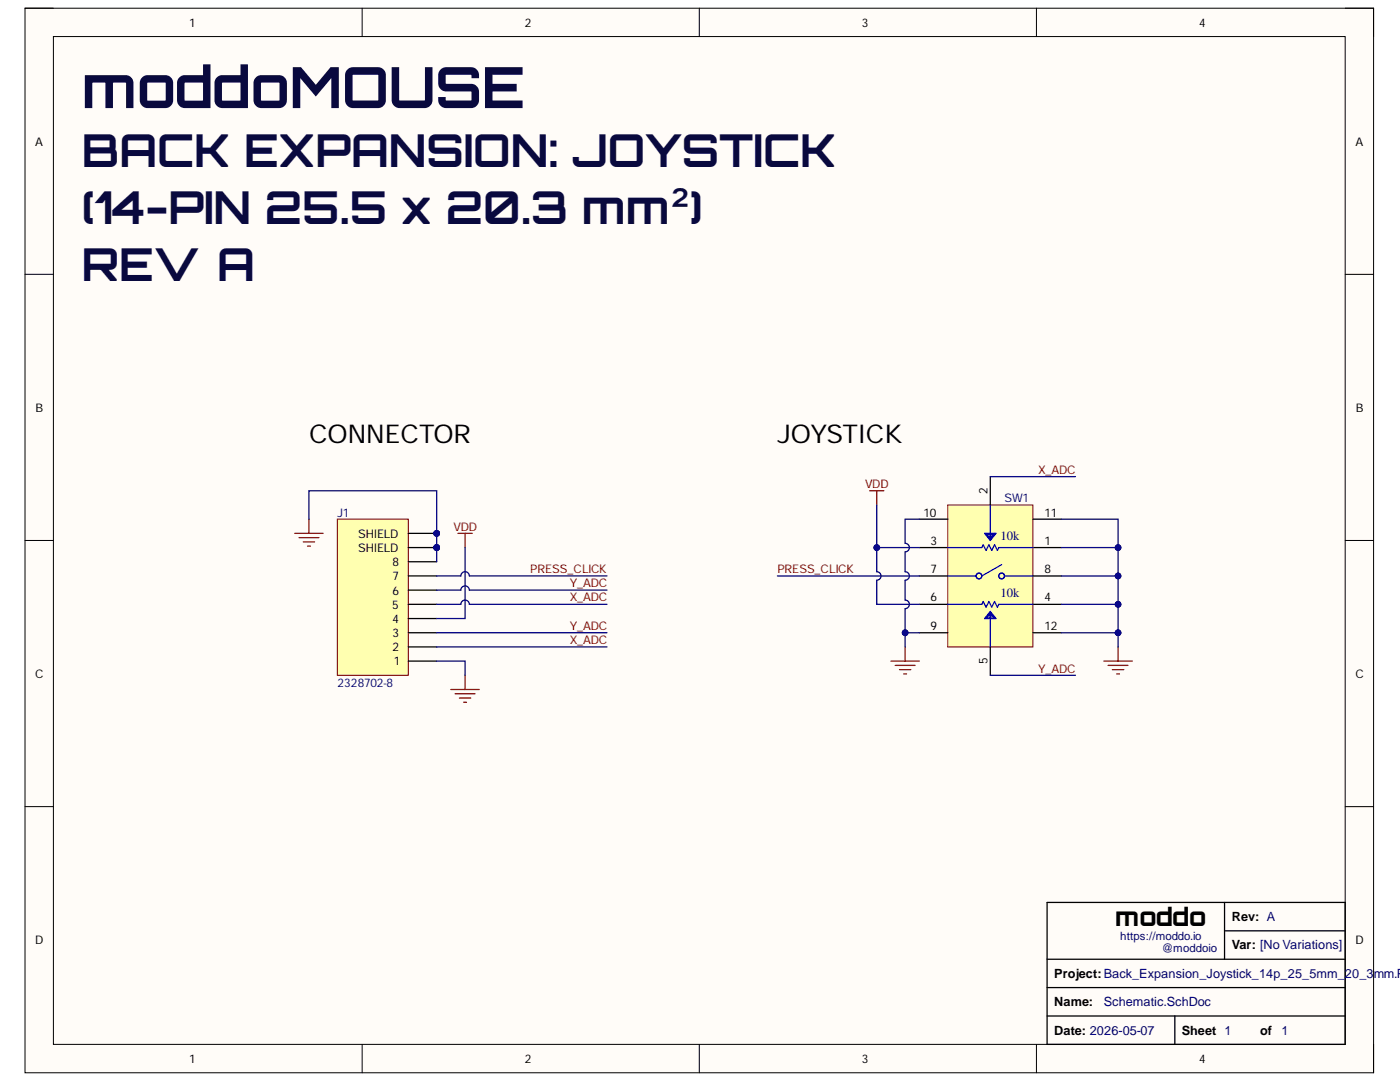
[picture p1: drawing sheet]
<svg xmlns="http://www.w3.org/2000/svg" width="279mm" height="216mm" viewBox="0 0 279 216" stroke-linecap="round" stroke-linejoin="round" font-family="sans-serif">
<path d="M5 1.6h269.1v212.5h-269.1z" fill-rule="evenodd" fill="#fffcf8"/>
<path d="M5 1.6h269.1v212.5h-269.1z" fill="none" stroke="#000" stroke-width=".2"/>
<path d="M10.7 7.3h257.8v201.1h-257.8z" fill-rule="evenodd" fill="#fffcf8"/>
<g fill="none" stroke="#000" stroke-width=".2">
<path d="M5 1.6h5.7M10.7 7.3h257.8v201.1h-257.8zM72.3 1.6v5.7M139.6 1.6v5.7M206.8 1.6v5.7M268.5 1.6h5.6v5.7M5 54.7h5.7M268.5 54.7h5.6M5 107.8h5.7M268.5 107.8h5.6M5 161h5.7M268.5 161h5.6"/>
<path d="M72.3 208.4v5.7M139.6 208.4v5.7M206.8 208.4v5.7M274.1 208.4v5.7"/>
</g>
<path d="M209 180.1h59.5v28.3h-59.5zM209 197.1h59.5M209 191.4h59.5M244.4 180.1v11.3M244.4 185.7h24.1M209 202.7h59.5M234.5 202.7v5.7" fill="none" stroke="#000" stroke-width=".25"/>
<path d="M90 137.6h5.6M90.8 138.4h4M91.7 139.3h2.2M92.8 134.7v2.9M92.5 140.1h.6" fill="none" stroke="#800000" stroke-width=".25"/>
<circle cx="87.1" cy="109.3" r=".57" fill="#000080"/>
<circle cx="87.1" cy="109.3" r=".57" fill="none" stroke="#000080" stroke-width=".2"/>
<circle cx="87.1" cy="106.4" r=".57" fill="#000080"/>
<circle cx="87.1" cy="106.4" r=".57" fill="none" stroke="#000080" stroke-width=".2"/>
<path d="M67.3 103.6h14.2v31.1h-14.2z" fill-rule="evenodd" fill="#ffffb0"/>
<path d="M67.3 103.6h14.2v31.1h-14.2z" fill="none" stroke="#800000" stroke-width=".2"/>
<path d="M81.5 117.8h5.6M81.5 114.9h5.6M81.5 112.1h5.6M81.5 109.3h5.6M81.5 131.9h5.6M81.5 129.1h5.6M81.5 126.3h5.6M81.5 123.4h5.6M81.5 120.6h5.6" fill="none" stroke="#000" stroke-width=".25"/>
<circle cx="87.1" cy="109.3" r=".57" fill="#000080"/>
<circle cx="87.1" cy="109.3" r=".57" fill="none" stroke="#000080" stroke-width=".2"/>
<path d="M81.5 106.4h5.6" fill="none" stroke="#000" stroke-width=".25"/>
<circle cx="87.1" cy="106.4" r=".57" fill="#000080"/>
<circle cx="87.1" cy="106.4" r=".57" fill="none" stroke="#000080" stroke-width=".2"/>
<path d="M58.8 106.4h5.7M59.7 107.3h3.9M60.5 108.1h2.3M61.4 109h.5M61.7 103.6v2.8M91.4 106.4h2.8M92.8 106.4v2.9" fill="none" stroke="#800000" stroke-width=".25"/>
<path d="M183.5 109.3h5.6M206.1 109.3h5.7" fill="none" stroke="#000" stroke-width=".25"/>
<path d="M189.1 100.8h17v28.3h-17z" fill-rule="evenodd" fill="#ffffb0"/>
<path d="M189.1 100.8h17v28.3h-17z" fill="none" stroke="#800000" stroke-width=".2"/>
<g fill="none" stroke="#00f" stroke-width=".25">
<path d="M189.1 114.9h5.7M189.1 109.3h6.8l.3-.6 .6 1.1 .6-1.1 .5 1.1 .6-1.1 .6 1.1 .2-.5h6.8M196.5 106.4h2.3l-1.2 1.4zM196.8 106.7h1.7M196.8 106.4l.8 1.2 .9-1.2M197.1 107h1.1M197.4 107.3h.5M197.6 100.8v7M199.9 112.7l-4 2.2M200.5 114.9h5.6M189.1 120.6h6.8l.3-.6 .6 1.2 .6-1.2 .5 1.2 .6-1.2 .6 1.2 .2-.6h6.8M196.8 123.1h1.7"/>
<path d="M196.8 123.4l.8-1.1 .9 1.1M197.1 122.9h1.1M197.4 122.6h.5M197.6 122v7.1M197.6 122l1.2 1.4h-2.3z"/>
<circle cx="195.4" cy="114.9" r=".57"/>
<circle cx="199.9" cy="114.9" r=".57"/>
</g>
<path d="M197.6 95.1v5.7M183.5 103.6h5.6M183.5 114.9h5.6M206.1 103.6h5.7M206.1 114.9h5.7M183.5 120.6h5.6M183.5 126.3h5.6M197.6 129.1v5.6M206.1 120.6h5.7M206.1 126.3h5.7" fill="none" stroke="#000" stroke-width=".25"/>
<path d="M173.6 97.9h2.8M175 97.9v2.9M177.8 131.9h5.7M178.7 132.8h3.9M179.5 133.6h2.3M180.4 134.5h.5M180.6 129.1v2.8M220.3 131.9h5.7M221.2 132.8h3.9M222 133.6h2.3M222.9 134.5h.5M223.1 129.1v2.8" fill="none" stroke="#800000" stroke-width=".25"/>
<path d="M61.7 103.6v-5.7h25.4v11.4M87.1 131.9h5.7v2.8" fill="none" stroke="#000080" stroke-width=".25"/>
<circle cx="87.1" cy="106.4" r=".57" fill="#000080"/>
<circle cx="87.1" cy="106.4" r=".57" fill="none" stroke="#000080" stroke-width=".2"/>
<circle cx="87.1" cy="109.3" r=".57" fill="#000080"/>
<circle cx="87.1" cy="109.3" r=".57" fill="none" stroke="#000080" stroke-width=".2"/>
<path d="M87.1 117.8h4.9a.85 .85 0 0 1 .8-.9 .85 .85 0 0 1 .9 .9h27.4M87.1 114.9h4.9a.85 .85 0 0 1 .8-.8 .85 .85 0 0 1 .9 .8h27.4M87.1 109.3v2.8M92.8 109.3v14.1h-5.7M87.1 120.6h4.9a.85 .85 0 0 1 .8-.9 .85 .85 0 0 1 .9 .9h27.4M87.1 126.3h34M87.1 129.1h34" fill="none" stroke="#000080" stroke-width=".25"/>
<circle cx="87.1" cy="109.3" r=".57" fill="#000080"/>
<circle cx="87.1" cy="109.3" r=".57" fill="none" stroke="#000080" stroke-width=".2"/>
<path d="M211.8 126.3h11.3v2.8" fill="none" stroke="#000080" stroke-width=".25"/>
<circle cx="223.1" cy="126.3" r=".57" fill="#000080"/>
<circle cx="223.1" cy="126.3" r=".57" fill="none" stroke="#000080" stroke-width=".2"/>
<path d="M211.8 120.6h11.3v5.7" fill="none" stroke="#000080" stroke-width=".25"/>
<circle cx="223.1" cy="120.6" r=".57" fill="#000080"/>
<circle cx="223.1" cy="120.6" r=".57" fill="none" stroke="#000080" stroke-width=".2"/>
<circle cx="223.1" cy="126.3" r=".57" fill="#000080"/>
<circle cx="223.1" cy="126.3" r=".57" fill="none" stroke="#000080" stroke-width=".2"/>
<path d="M211.8 109.3h11.3v11.3" fill="none" stroke="#000080" stroke-width=".25"/>
<circle cx="223.1" cy="109.3" r=".57" fill="#000080"/>
<circle cx="223.1" cy="109.3" r=".57" fill="none" stroke="#000080" stroke-width=".2"/>
<circle cx="223.1" cy="114.9" r=".57" fill="#000080"/>
<circle cx="223.1" cy="114.9" r=".57" fill="none" stroke="#000080" stroke-width=".2"/>
<circle cx="223.1" cy="120.6" r=".57" fill="#000080"/>
<circle cx="223.1" cy="120.6" r=".57" fill="none" stroke="#000080" stroke-width=".2"/>
<path d="M211.8 114.9h11.3" fill="none" stroke="#000080" stroke-width=".25"/>
<circle cx="223.1" cy="114.9" r=".57" fill="#000080"/>
<circle cx="223.1" cy="114.9" r=".57" fill="none" stroke="#000080" stroke-width=".2"/>
<path d="M155.1 114.9h28.4M175 100.8v8.5h8.5" fill="none" stroke="#000080" stroke-width=".25"/>
<circle cx="175" cy="109.3" r=".57" fill="#000080"/>
<circle cx="175" cy="109.3" r=".57" fill="none" stroke="#000080" stroke-width=".2"/>
<path d="M175 109.3v4.8a.85 .85 0 0 1 .8 .8 .85 .85 0 0 1-.8 .9v4.8h8.5" fill="none" stroke="#000080" stroke-width=".25"/>
<circle cx="175" cy="109.3" r=".57" fill="#000080"/>
<circle cx="175" cy="109.3" r=".57" fill="none" stroke="#000080" stroke-width=".2"/>
<path d="M183.5 103.6h-2.9v4.8a.85 .85 0 0 1 .9 .9 .85 .85 0 0 1-.9 .8v4a.85 .85 0 0 1 .9 .8 .85 .85 0 0 1-.9 .9v3.9a.85 .85 0 0 1 .9 .9 .85 .85 0 0 1-.9 .8v7.7" fill="none" stroke="#000080" stroke-width=".25"/>
<circle cx="180.6" cy="126.3" r=".57" fill="#000080"/>
<circle cx="180.6" cy="126.3" r=".57" fill="none" stroke="#000080" stroke-width=".2"/>
<path d="M180.6 126.3h2.9" fill="none" stroke="#000080" stroke-width=".25"/>
<circle cx="180.6" cy="126.3" r=".57" fill="#000080"/>
<circle cx="180.6" cy="126.3" r=".57" fill="none" stroke="#000080" stroke-width=".2"/>
<path d="M211.8 103.6h11.3v5.7" fill="none" stroke="#000080" stroke-width=".25"/>
<circle cx="223.1" cy="109.3" r=".57" fill="#000080"/>
<circle cx="223.1" cy="109.3" r=".57" fill="none" stroke="#000080" stroke-width=".2"/>
<path d="M197.6 95.1h17M197.6 134.7h17" fill="none" stroke="#000080" stroke-width=".25"/>
<text font-size="11.3" fill="#09093e" x="16.3" y="21.6">moddoMOUSE</text>
<g font-size="9" fill="#09093e">
<text x="16.3" y="33.4">BACK EXPANSION: JOYSTICK</text>
<text x="16.3" y="44.7">(14-PIN 25.5 x 20.3 mm²)</text>
<text x="16.3" y="56.1">REV A</text>
</g>
<g font-size="5.2">
<text x="61.7" y="88.3">CONNECTOR</text>
<text x="155.1" y="88.3">JOYSTICK</text>
</g>
<text font-size="5" x="222.6" y="184.8">moddo</text>
<g font-size="2.5" fill="#000080">
<text x="199.6" y="107.8">10k</text>
<text x="199.6" y="119.2">10k</text>
<text x="274.2" y="195.1">mm.P</text>
<text x="220.3" y="200.8">Schematic.SchDoc</text>
<text x="255.7" y="206.4">1</text>
</g>
<g font-size="2.5">
<text x="245.8" y="183.8">Rev: A</text>
<text x="245.8" y="189.4">Var: [No Variations]</text>
<text x="210.4" y="195.1">Project: Back_Expansion_Joystick_14p_25_5mm_20_3</text>
<text x="210.4" y="200.8">Name:</text>
<text x="210.4" y="206.4">Date: 2026-05-07</text>
<text x="235.8" y="206.4">Sheet 1</text>
<text x="251.5" y="206.4">of</text>
</g>
<g font-size="2.4">
<text x="37.7" y="5.3">1</text>
<text x="104.7" y="5.3">2</text>
<text x="172" y="5.3">3</text>
<text x="239.3" y="5.3">4</text>
<text x="7" y="29.1">A</text>
<text x="270.5" y="29.1">A</text>
<text x="7.1" y="82.2">B</text>
<text x="270.6" y="82.2">B</text>
<text x="197.1" y="98.5" transform="rotate(-90 197.1 98.5)">2</text>
<text x="71.5" y="107.3">SHIELD</text>
<text x="184.3" y="103.1">10</text>
<text x="208.4" y="103.1">11</text>
<text x="71.5" y="110.1">SHIELD</text>
<text x="78.3" y="113">8</text>
<text x="185.7" y="108.8">3</text>
<text x="208.4" y="108.8">1</text>
<text x="78.3" y="118.7">6</text>
<text x="78.3" y="115.8">7</text>
<text x="185.7" y="114.3">7</text>
<text x="208.4" y="114.3">8</text>
<text x="78.2" y="121.5">5</text>
<text x="78.3" y="124.3">4</text>
<text x="185.7" y="120">6</text>
<text x="185.7" y="125.7">9</text>
<text x="208.4" y="120">4</text>
<text x="208.4" y="125.7">12</text>
<text x="78.3" y="130">2</text>
<text x="78.3" y="127.1">3</text>
<text x="7" y="135.2">C</text>
<text x="78.6" y="132.8">1</text>
<text x="197.1" y="132.5" transform="rotate(-90 197.1 132.5)">5</text>
<text x="270.5" y="135.2">C</text>
<text x="7" y="188.3">D</text>
<text x="270.5" y="188.3">D</text>
<text x="37.7" y="212.1">1</text>
<text x="104.7" y="212.1">2</text>
<text x="172" y="212.1">3</text>
<text x="239.3" y="212.1">4</text>
</g>
<g font-size="2.4" fill="#800000">
<text x="207.2" y="94.6">X_ADC</text>
<text x="172.7" y="97.4">VDD</text>
<text x="90.5" y="105.9">VDD</text>
<text x="105.8" y="114.3">PRESS_CLICK</text>
<text x="113.7" y="117.2">Y_ADC</text>
<text x="155.1" y="114.3">PRESS_CLICK</text>
<text x="113.7" y="125.7">Y_ADC</text>
<text x="113.7" y="120">X_ADC</text>
<text x="113.7" y="128.6">X_ADC</text>
<text x="207.2" y="134.2">Y_ADC</text>
</g>
<g font-size="2.4" fill="#000080">
<text x="200.5" y="100.2">SW1</text>
<text x="67.3" y="103.1">J1</text>
<text x="67.3" y="137">2328702-8</text>
</g>
<g font-size="2.3" fill="#000080">
<text x="223.6" y="187.5">https://moddo.io</text>
<text x="231.9" y="190">@moddoio</text>
</g>
</svg>
